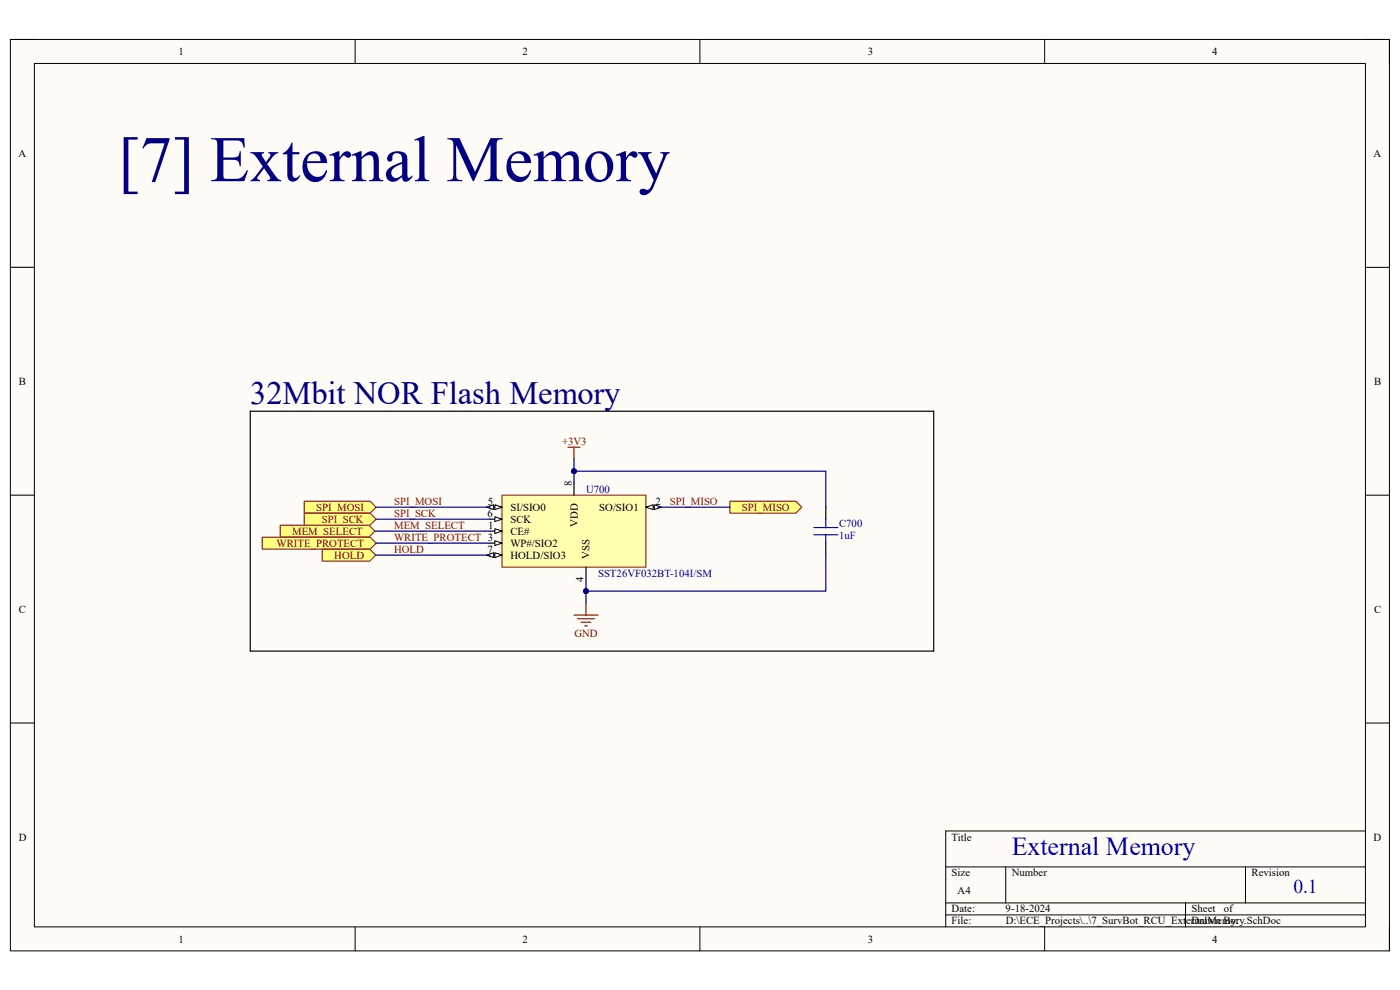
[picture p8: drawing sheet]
<svg xmlns="http://www.w3.org/2000/svg" width="297mm" height="210mm" viewBox="0 0 297 210" stroke-linecap="round" stroke-linejoin="round" font-family="sans-serif">
<path d="M2.2 8.4h292.6v193.3h-292.6z" fill-rule="evenodd" fill="#fffcf8"/>
<path d="M2.2 8.4h292.6v193.3h-292.6z" fill="none" stroke="#000" stroke-width=".21"/>
<path d="M7.3 13.5h282.4v183.1h-282.4z" fill-rule="evenodd" fill="#fffcf8"/>
<g fill="none" stroke="#000" stroke-width=".21">
<path d="M2.2 8.4h5.1M7.3 13.5h282.4v183.1h-282.4zM75.3 8.4v5.1M148.5 8.4v5.1M221.6 8.4v5.1M289.7 8.4h5.1v5.1M2.2 56.7h5.1M289.7 56.7h5.1M2.2 105h5.1M289.7 105.1h5.1M2.2 153.4h5.1M289.7 153.4h5.1"/>
<path d="M289.7 176.3h-89.1v20.3M75.3 196.6v5.1M148.5 196.6v5.1M200.6 183.9h89.1M200.6 191.5h89.1M200.6 194.1h89.1M213.4 183.9v7.6M221.6 196.6v5.1M251.5 191.5v5.1M264.2 183.9v7.6M294.8 196.6v5.1"/>
</g>
<path d="M120.5 94.9h2.5M121.8 94.9v2.5M121.8 130.5h5.1M122.5 131.2h3.6M123.3 132h2M124.1 132.8h.5M124.3 127.9v2.6" fill="none" stroke="#800000" stroke-width=".25"/>
<path d="M175.2 107.6v2.5M175.2 115.2v2.6" fill="none" stroke="#000" stroke-width=".25"/>
<path d="M172.7 113.4h5M172.7 111.9h5M175.2 110.1v1.8M175.2 113.4v1.8" fill="none" stroke="#00f" stroke-width=".25"/>
<path d="M106.5 105h30.5v15.3h-30.5z" fill-rule="evenodd" fill="#ffffb0"/>
<path d="M106.5 105h30.5v15.3h-30.5z" fill="none" stroke="#800000" stroke-width=".21"/>
<path d="M104 112.7h2.5" fill="none" stroke="#000" stroke-width=".25"/>
<path d="M105 112.2l1.5 .5-1.5 .5z" fill="#f8fcff"/>
<path d="M105 112.2l1.5 .5-1.5 .5z" fill="none" stroke="#000" stroke-width=".21"/>
<path d="M137 107.6h2.6" fill="none" stroke="#000" stroke-width=".25"/>
<path d="M137 107.6l1.6-.5v1z" fill="#f8fcff"/>
<path d="M137 107.6l1.6-.5v1z" fill="none" stroke="#000" stroke-width=".21"/>
<path d="M138.8 107.1l1.5 .5-1.5 .5z" fill="#f8fcff"/>
<path d="M138.8 107.1l1.5 .5-1.5 .5z" fill="none" stroke="#000" stroke-width=".21"/>
<path d="M104 115.2h2.5" fill="none" stroke="#000" stroke-width=".25"/>
<path d="M105 114.7l1.5 .5-1.5 .5z" fill="#f8fcff"/>
<path d="M105 114.7l1.5 .5-1.5 .5z" fill="none" stroke="#000" stroke-width=".21"/>
<path d="M104 107.6h2.5M124.3 120.3v2.6" fill="none" stroke="#000" stroke-width=".25"/>
<path d="M105 107.1l1.5 .5-1.5 .5z" fill="#f8fcff"/>
<path d="M105 107.1l1.5 .5-1.5 .5z" fill="none" stroke="#000" stroke-width=".21"/>
<path d="M103.2 107.6l1.5-.5v1z" fill="#f8fcff"/>
<path d="M103.2 107.6l1.5-.5v1z" fill="none" stroke="#000" stroke-width=".21"/>
<path d="M104 110.1h2.5" fill="none" stroke="#000" stroke-width=".25"/>
<path d="M105 109.6l1.5 .5-1.5 .5z" fill="#f8fcff"/>
<path d="M105 109.6l1.5 .5-1.5 .5z" fill="none" stroke="#000" stroke-width=".21"/>
<path d="M104 117.8h2.5" fill="none" stroke="#000" stroke-width=".25"/>
<path d="M105 117.3l1.5 .5-1.5 .5z" fill="#f8fcff"/>
<path d="M105 117.3l1.5 .5-1.5 .5z" fill="none" stroke="#000" stroke-width=".21"/>
<path d="M103.2 117.8l1.5-.5v1z" fill="#f8fcff"/>
<path d="M103.2 117.8l1.5-.5v1z" fill="none" stroke="#000" stroke-width=".21"/>
<path d="M121.8 102.5v2.5" fill="none" stroke="#000" stroke-width=".25"/>
<path d="M59.4 111.4h18.9l1.2 1.3-1.2 1.3h-18.9z" fill-rule="evenodd" fill="#ffff80"/>
<path d="M59.4 111.4h18.9l1.2 1.3-1.2 1.3h-18.9z" fill="none" stroke="#800000" stroke-width=".21"/>
<path d="M64.5 106.3h14l1.3 1.3-1.3 1.3h-14z" fill-rule="evenodd" fill="#ffff80"/>
<path d="M64.5 106.3h14l1.3 1.3-1.3 1.3h-14z" fill="none" stroke="#800000" stroke-width=".21"/>
<path d="M154.8 106.3h14l1.3 1.3-1.3 1.3h-14z" fill-rule="evenodd" fill="#ffff80"/>
<path d="M154.8 106.3h14l1.3 1.3-1.3 1.3h-14z" fill="none" stroke="#800000" stroke-width=".21"/>
<path d="M64.5 108.9h14l1.3 1.2-1.3 1.3h-14z" fill-rule="evenodd" fill="#ffff80"/>
<path d="M64.5 108.9h14l1.3 1.2-1.3 1.3h-14z" fill="none" stroke="#800000" stroke-width=".21"/>
<path d="M55.6 114h22.9l1.3 1.2-1.3 1.3h-22.9z" fill-rule="evenodd" fill="#ffff80"/>
<path d="M55.6 114h22.9l1.3 1.2-1.3 1.3h-22.9z" fill="none" stroke="#800000" stroke-width=".21"/>
<path d="M68.3 116.5h10.2l1.2 1.3-1.2 1.2h-10.2z" fill-rule="evenodd" fill="#ffff80"/>
<path d="M68.3 116.5h10.2l1.2 1.3-1.2 1.2h-10.2z" fill="none" stroke="#800000" stroke-width=".21"/>
<path d="M53.1 87.2h145v50.9h-145z" fill="none" stroke="#000" stroke-width=".25"/>
<path d="M121.8 97.4v5.1" fill="none" stroke="#000080" stroke-width=".25"/>
<circle cx="121.8" cy="100" r=".51" fill="#000080"/>
<circle cx="121.8" cy="100" r=".51" fill="none" stroke="#000080" stroke-width=".21"/>
<path d="M124.3 122.9v5" fill="none" stroke="#000080" stroke-width=".25"/>
<circle cx="124.3" cy="125.4" r=".51" fill="#000080"/>
<circle cx="124.3" cy="125.4" r=".51" fill="none" stroke="#000080" stroke-width=".21"/>
<path d="M121.8 100h53.4v7.6" fill="none" stroke="#000080" stroke-width=".25"/>
<circle cx="121.8" cy="100" r=".51" fill="#000080"/>
<circle cx="121.8" cy="100" r=".51" fill="none" stroke="#000080" stroke-width=".21"/>
<path d="M175.2 117.8v7.6h-50.9" fill="none" stroke="#000080" stroke-width=".25"/>
<circle cx="124.3" cy="125.4" r=".51" fill="#000080"/>
<circle cx="124.3" cy="125.4" r=".51" fill="none" stroke="#000080" stroke-width=".21"/>
<path d="M79.5 112.7h24.5M79.7 117.8h24.3M79.8 110.1h24.2M79.8 107.6h24.2M79.8 115.2h24.2M139.6 107.6h15.2" fill="none" stroke="#000080" stroke-width=".25"/>
<text font-size="13.8" fill="#000080" x="25.1" y="38.4">[7] External Memory</text>
<text font-size="6.9" fill="#000080" x="53.1" y="85.7">32Mbit NOR Flash Memory</text>
<text font-size="5.5" fill="#00f" x="214.6" y="181.4">External Memory</text>
<text font-size="4.1" fill="#00f" x="274.4" y="189.4">0.1</text>
<g font-size="2.3">
<text x="37.9" y="11.7">1</text>
<text x="110.9" y="11.7">2</text>
<text x="184.1" y="11.7">3</text>
<text x="257.1" y="11.7">4</text>
<text x="3.9" y="33.3">A</text>
<text x="291.4" y="33.3">A</text>
<text x="4" y="81.6">B</text>
<text x="291.5" y="81.6">B</text>
<text x="103.5" y="107.1">5</text>
<text x="121.3" y="103" transform="rotate(-90 121.3 103)">8</text>
<text x="139.1" y="107.1">2</text>
<text x="103.4" y="109.6">6</text>
<text x="103.6" y="112.1">1</text>
<text x="108.3" y="113.4">CE#</text>
<text x="108.3" y="108.3">SI/SIO0</text>
<text x="108.3" y="110.9">SCK</text>
<text x="122.6" y="111.7" transform="rotate(-90 122.6 111.7)">VDD</text>
<text x="127.1" y="108.3">SO/SIO1</text>
<text x="103.4" y="117.3">7</text>
<text x="108.3" y="116">WP#/SIO2</text>
<text x="108.3" y="118.5">HOLD/SIO3</text>
<text x="125.1" y="118.5" transform="rotate(-90 125.1 118.5)">VSS</text>
<text x="123.8" y="123.4" transform="rotate(-90 123.8 123.4)">4</text>
<text x="4" y="130">C</text>
<text x="291.5" y="130">C</text>
<text x="4" y="178.3">D</text>
<text x="201.9" y="178.3">Title</text>
<text x="291.4" y="178.3">D</text>
<text x="201.9" y="185.9">Size</text>
<text x="214.6" y="185.9">Number</text>
<text x="265.5" y="185.9">Revision</text>
<text x="203.2" y="189.7">A4</text>
<text x="201.9" y="193.5">Date:</text>
<text x="201.9" y="196.1">File:</text>
<text x="213.3" y="193.5">9-18-2024</text>
<text x="213.4" y="196.1">D:\ECE_Projects\..\7_SurvBot_RCU_ExternalMemory.SchDoc</text>
<text x="252.8" y="193.5">Sheet</text>
<text x="252.8" y="196.1">Drawn By:</text>
<text x="259.6" y="193.5">of</text>
<text x="37.9" y="199.9">1</text>
<text x="110.9" y="199.9">2</text>
<text x="184.1" y="199.9">3</text>
<text x="257.1" y="199.9">4</text>
</g>
<g font-size="2.3" fill="#800000">
<text x="119.3" y="94.4">+3V3</text>
<text x="83.6" y="107.1">SPI_MOSI</text>
<text x="142.1" y="107.1">SPI_MISO</text>
<text x="62" y="113.4">MEM_SELECT</text>
<text x="67.1" y="108.3">SPI_MOSI</text>
<text x="68.3" y="110.9">SPI_SCK</text>
<text x="83.6" y="112.1">MEM_SELECT</text>
<text x="83.6" y="109.6">SPI_SCK</text>
<text x="157.4" y="108.3">SPI_MISO</text>
<text x="58.7" y="116">WRITE_PROTECT</text>
<text x="70.9" y="118.5">HOLD</text>
<text x="83.6" y="114.7">WRITE_PROTECT 3</text>
<text x="83.6" y="117.3">HOLD</text>
<text x="121.9" y="135">GND</text>
</g>
<g font-size="2.3" fill="#000080">
<text x="124.3" y="104.5">U700</text>
<text x="178" y="111.9">C700</text>
<text x="178" y="114.4">1uF</text>
<text x="126.9" y="122.3">SST26VF032BT-104I/SM</text>
</g>
</svg>
